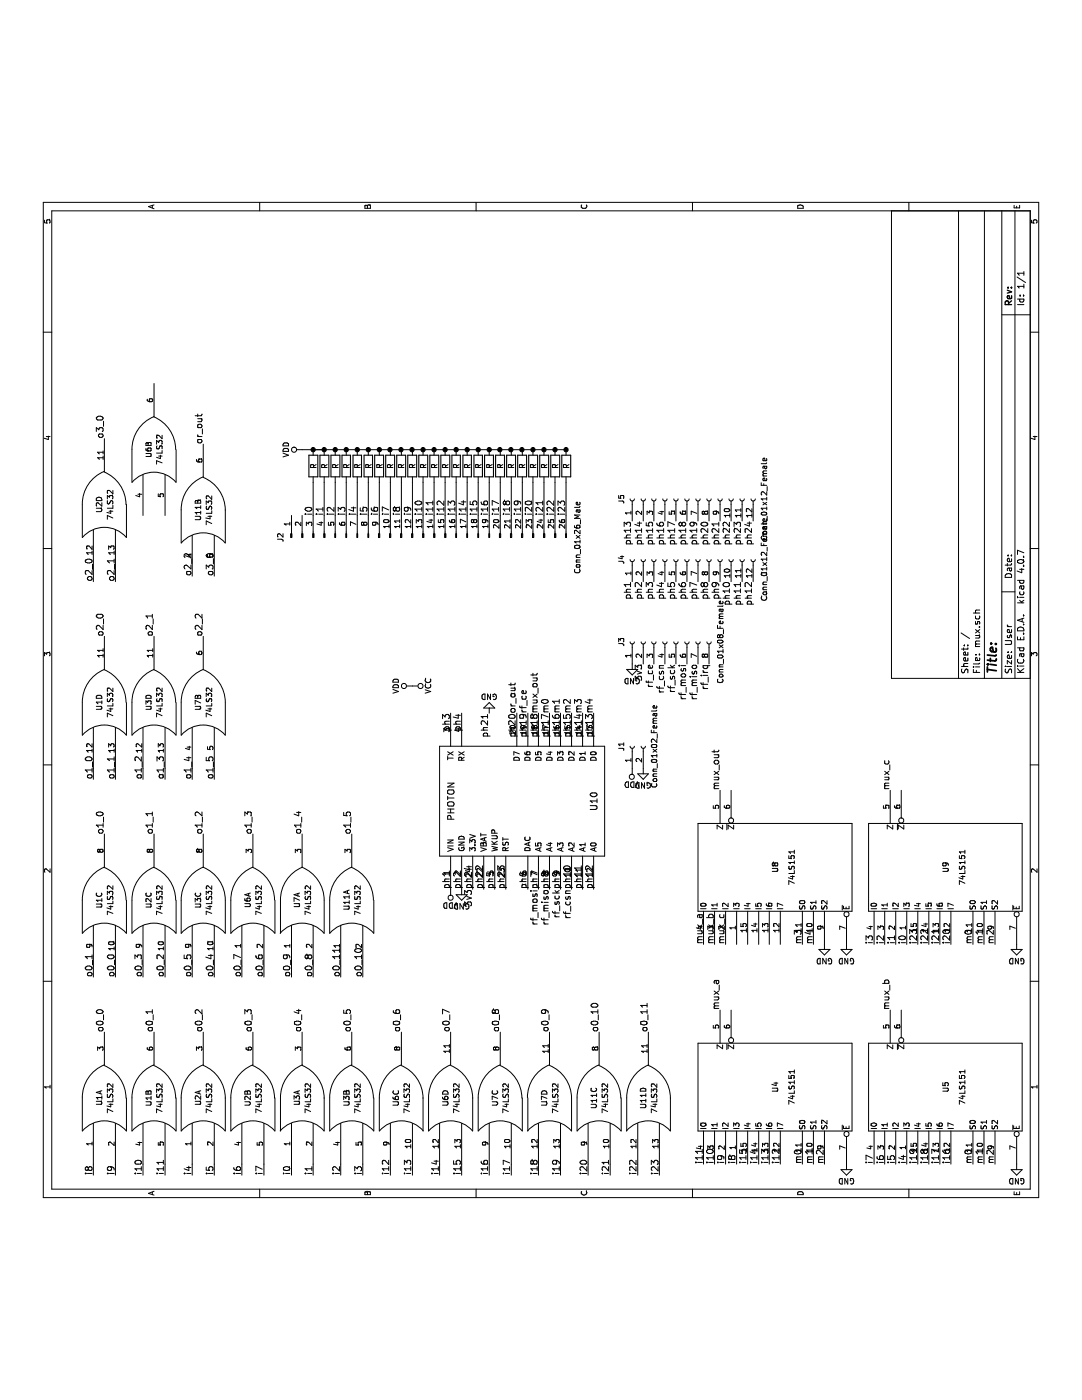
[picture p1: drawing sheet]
EESchema Schematic File Version 2
LIBS:power
LIBS:device
LIBS:switches
LIBS:relays
LIBS:motors
LIBS:transistors
LIBS:conn
LIBS:linear
LIBS:regul
LIBS:74xx
LIBS:cmos4000
LIBS:adc-dac
LIBS:memory
LIBS:xilinx
LIBS:microcontrollers
LIBS:dsp
LIBS:microchip
LIBS:analog_switches
LIBS:motorola
LIBS:texas
LIBS:intel
LIBS:audio
LIBS:interface
LIBS:digital-audio
LIBS:philips
LIBS:display
LIBS:cypress
LIBS:siliconi
LIBS:opto
LIBS:atmel
LIBS:contrib
LIBS:valves
LIBS:particle-boards
LIBS:mux-cache
EELAYER 25 0
EELAYER END
$Descr User 9843 9843
encoding utf-8
Sheet 1 1
Title ""
Date ""
Rev ""
Comp ""
Comment1 ""
Comment2 ""
Comment3 ""
Comment4 ""
$EndDescr
$Comp
L 74LS32 U1
U 1 1
P 1300 950
F 0 "U1" H 1300 1000 50  0000 C CNN
F 1 "74LS32" H 1300 900 50  0000 C CNN
F 2 "Housings_SOIC:SOIC-14_3.9x8.7mm_Pitch1.27mm" H 1300 950 50  0001 C CNN
F 3 "" H 1300 950 50  0001 C CNN
	1    1300 950 
	1    0    0    -1  
$EndComp
$Comp
L 74LS32 U1
U 2 1
P 1300 1400
F 0 "U1" H 1300 1450 50  0000 C CNN
F 1 "74LS32" H 1300 1350 50  0000 C CNN
F 2 "Housings_SOIC:SOIC-14_3.9x8.7mm_Pitch1.27mm" H 1300 1400 50  0001 C CNN
F 3 "" H 1300 1400 50  0001 C CNN
	2    1300 1400
	1    0    0    -1  
$EndComp
$Comp
L 74LS32 U2
U 1 1
P 1300 1850
F 0 "U2" H 1300 1900 50  0000 C CNN
F 1 "74LS32" H 1300 1800 50  0000 C CNN
F 2 "Housings_SOIC:SOIC-14_3.9x8.7mm_Pitch1.27mm" H 1300 1850 50  0001 C CNN
F 3 "" H 1300 1850 50  0001 C CNN
	1    1300 1850
	1    0    0    -1  
$EndComp
$Comp
L 74LS32 U2
U 2 1
P 1300 2300
F 0 "U2" H 1300 2350 50  0000 C CNN
F 1 "74LS32" H 1300 2250 50  0000 C CNN
F 2 "Housings_SOIC:SOIC-14_3.9x8.7mm_Pitch1.27mm" H 1300 2300 50  0001 C CNN
F 3 "" H 1300 2300 50  0001 C CNN
	2    1300 2300
	1    0    0    -1  
$EndComp
$Comp
L 74LS32 U3
U 1 1
P 1300 2750
F 0 "U3" H 1300 2800 50  0000 C CNN
F 1 "74LS32" H 1300 2700 50  0000 C CNN
F 2 "Housings_SOIC:SOIC-14_3.9x8.7mm_Pitch1.27mm" H 1300 2750 50  0001 C CNN
F 3 "" H 1300 2750 50  0001 C CNN
	1    1300 2750
	1    0    0    -1  
$EndComp
$Comp
L 74LS32 U3
U 2 1
P 1300 3200
F 0 "U3" H 1300 3250 50  0000 C CNN
F 1 "74LS32" H 1300 3150 50  0000 C CNN
F 2 "Housings_SOIC:SOIC-14_3.9x8.7mm_Pitch1.27mm" H 1300 3200 50  0001 C CNN
F 3 "" H 1300 3200 50  0001 C CNN
	2    1300 3200
	1    0    0    -1  
$EndComp
$Comp
L 74LS32 U6
U 3 1
P 1300 3650
F 0 "U6" H 1300 3700 50  0000 C CNN
F 1 "74LS32" H 1300 3600 50  0000 C CNN
F 2 "Housings_SOIC:SOIC-14_3.9x8.7mm_Pitch1.27mm" H 1300 3650 50  0001 C CNN
F 3 "" H 1300 3650 50  0001 C CNN
	3    1300 3650
	1    0    0    -1  
$EndComp
$Comp
L 74LS32 U6
U 4 1
P 1300 4100
F 0 "U6" H 1300 4150 50  0000 C CNN
F 1 "74LS32" H 1300 4050 50  0000 C CNN
F 2 "Housings_SOIC:SOIC-14_3.9x8.7mm_Pitch1.27mm" H 1300 4100 50  0001 C CNN
F 3 "" H 1300 4100 50  0001 C CNN
	4    1300 4100
	1    0    0    -1  
$EndComp
$Comp
L 74LS32 U7
U 3 1
P 1300 4550
F 0 "U7" H 1300 4600 50  0000 C CNN
F 1 "74LS32" H 1300 4500 50  0000 C CNN
F 2 "Housings_SOIC:SOIC-14_3.9x8.7mm_Pitch1.27mm" H 1300 4550 50  0001 C CNN
F 3 "" H 1300 4550 50  0001 C CNN
	3    1300 4550
	1    0    0    -1  
$EndComp
$Comp
L 74LS32 U7
U 4 1
P 1300 5000
F 0 "U7" H 1300 5050 50  0000 C CNN
F 1 "74LS32" H 1300 4950 50  0000 C CNN
F 2 "Housings_SOIC:SOIC-14_3.9x8.7mm_Pitch1.27mm" H 1300 5000 50  0001 C CNN
F 3 "" H 1300 5000 50  0001 C CNN
	4    1300 5000
	1    0    0    -1  
$EndComp
$Comp
L 74LS32 U11
U 3 1
P 1300 5450
F 0 "U11" H 1300 5500 50  0000 C CNN
F 1 "74LS32" H 1300 5400 50  0000 C CNN
F 2 "Housings_SOIC:SOIC-14_3.9x8.7mm_Pitch1.27mm" H 1300 5450 50  0001 C CNN
F 3 "" H 1300 5450 50  0001 C CNN
	3    1300 5450
	1    0    0    -1  
$EndComp
$Comp
L 74LS32 U11
U 4 1
P 1300 5900
F 0 "U11" H 1300 5950 50  0000 C CNN
F 1 "74LS32" H 1300 5850 50  0000 C CNN
F 2 "Housings_SOIC:SOIC-14_3.9x8.7mm_Pitch1.27mm" H 1300 5900 50  0001 C CNN
F 3 "" H 1300 5900 50  0001 C CNN
	4    1300 5900
	1    0    0    -1  
$EndComp
$Comp
L 74LS32 U1
U 3 1
P 3100 950
F 0 "U1" H 3100 1000 50  0000 C CNN
F 1 "74LS32" H 3100 900 50  0000 C CNN
F 2 "Housings_SOIC:SOIC-14_3.9x8.7mm_Pitch1.27mm" H 3100 950 50  0001 C CNN
F 3 "" H 3100 950 50  0001 C CNN
	3    3100 950 
	1    0    0    -1  
$EndComp
$Comp
L 74LS32 U2
U 3 1
P 3100 1400
F 0 "U2" H 3100 1450 50  0000 C CNN
F 1 "74LS32" H 3100 1350 50  0000 C CNN
F 2 "Housings_SOIC:SOIC-14_3.9x8.7mm_Pitch1.27mm" H 3100 1400 50  0001 C CNN
F 3 "" H 3100 1400 50  0001 C CNN
	3    3100 1400
	1    0    0    -1  
$EndComp
$Comp
L 74LS32 U3
U 3 1
P 3100 1850
F 0 "U3" H 3100 1900 50  0000 C CNN
F 1 "74LS32" H 3100 1800 50  0000 C CNN
F 2 "Housings_SOIC:SOIC-14_3.9x8.7mm_Pitch1.27mm" H 3100 1850 50  0001 C CNN
F 3 "" H 3100 1850 50  0001 C CNN
	3    3100 1850
	1    0    0    -1  
$EndComp
$Comp
L 74LS32 U6
U 1 1
P 3100 2300
F 0 "U6" H 3100 2350 50  0000 C CNN
F 1 "74LS32" H 3100 2250 50  0000 C CNN
F 2 "Housings_SOIC:SOIC-14_3.9x8.7mm_Pitch1.27mm" H 3100 2300 50  0001 C CNN
F 3 "" H 3100 2300 50  0001 C CNN
	1    3100 2300
	1    0    0    -1  
$EndComp
$Comp
L 74LS32 U7
U 1 1
P 3100 2750
F 0 "U7" H 3100 2800 50  0000 C CNN
F 1 "74LS32" H 3100 2700 50  0000 C CNN
F 2 "Housings_SOIC:SOIC-14_3.9x8.7mm_Pitch1.27mm" H 3100 2750 50  0001 C CNN
F 3 "" H 3100 2750 50  0001 C CNN
	1    3100 2750
	1    0    0    -1  
$EndComp
$Comp
L 74LS32 U11
U 1 1
P 3100 3200
F 0 "U11" H 3100 3250 50  0000 C CNN
F 1 "74LS32" H 3100 3150 50  0000 C CNN
F 2 "Housings_SOIC:SOIC-14_3.9x8.7mm_Pitch1.27mm" H 3100 3200 50  0001 C CNN
F 3 "" H 3100 3200 50  0001 C CNN
	1    3100 3200
	1    0    0    -1  
$EndComp
$Comp
L 74LS32 U1
U 4 1
P 4900 950
F 0 "U1" H 4900 1000 50  0000 C CNN
F 1 "74LS32" H 4900 900 50  0000 C CNN
F 2 "Housings_SOIC:SOIC-14_3.9x8.7mm_Pitch1.27mm" H 4900 950 50  0001 C CNN
F 3 "" H 4900 950 50  0001 C CNN
	4    4900 950 
	1    0    0    -1  
$EndComp
$Comp
L 74LS32 U3
U 4 1
P 4900 1400
F 0 "U3" H 4900 1450 50  0000 C CNN
F 1 "74LS32" H 4900 1350 50  0000 C CNN
F 2 "Housings_SOIC:SOIC-14_3.9x8.7mm_Pitch1.27mm" H 4900 1400 50  0001 C CNN
F 3 "" H 4900 1400 50  0001 C CNN
	4    4900 1400
	1    0    0    -1  
$EndComp
$Comp
L 74LS32 U7
U 2 1
P 4900 1850
F 0 "U7" H 4900 1900 50  0000 C CNN
F 1 "74LS32" H 4900 1800 50  0000 C CNN
F 2 "Housings_SOIC:SOIC-14_3.9x8.7mm_Pitch1.27mm" H 4900 1850 50  0001 C CNN
F 3 "" H 4900 1850 50  0001 C CNN
	2    4900 1850
	1    0    0    -1  
$EndComp
$Comp
L 74LS32 U2
U 4 1
P 6700 950
F 0 "U2" H 6700 1000 50  0000 C CNN
F 1 "74LS32" H 6700 900 50  0000 C CNN
F 2 "Housings_SOIC:SOIC-14_3.9x8.7mm_Pitch1.27mm" H 6700 950 50  0001 C CNN
F 3 "" H 6700 950 50  0001 C CNN
	4    6700 950 
	1    0    0    -1  
$EndComp
$Comp
L 74LS32 U6
U 2 1
P 7200 1400
F 0 "U6" H 7200 1450 50  0000 C CNN
F 1 "74LS32" H 7200 1350 50  0000 C CNN
F 2 "Housings_SOIC:SOIC-14_3.9x8.7mm_Pitch1.27mm" H 7200 1400 50  0001 C CNN
F 3 "" H 7200 1400 50  0001 C CNN
	2    7200 1400
	1    0    0    -1  
$EndComp
$Comp
L 74LS32 U11
U 2 1
P 6650 1850
F 0 "U11" H 6650 1900 50  0000 C CNN
F 1 "74LS32" H 6650 1800 50  0000 C CNN
F 2 "Housings_SOIC:SOIC-14_3.9x8.7mm_Pitch1.27mm" H 6650 1850 50  0001 C CNN
F 3 "" H 6650 1850 50  0001 C CNN
	2    6650 1850
	1    0    0    -1  
$EndComp
Text Label 600  850  0    60   ~ 0
i8
Text Label 600  1050 0    60   ~ 0
i9
Text Label 600  1300 0    60   ~ 0
i10
Text Label 600  1500 0    60   ~ 0
i11
Text Label 600  1750 0    60   ~ 0
i4
Text Label 600  1950 0    60   ~ 0
i5
Text Label 600  2200 0    60   ~ 0
i6
Text Label 600  2400 0    60   ~ 0
i7
Text Label 1900 950  0    60   ~ 0
o0_0
Text Label 1900 1400 0    60   ~ 0
o0_1
Text Label 1900 1850 0    60   ~ 0
o0_2
Text Label 1900 2300 0    60   ~ 0
o0_3
Text Label 600  2650 0    60   ~ 0
i0
Text Label 600  2850 0    60   ~ 0
i1
Text Label 600  3100 0    60   ~ 0
i2
Text Label 600  3300 0    60   ~ 0
i3
Text Label 600  3550 0    60   ~ 0
i12
Text Label 600  3750 0    60   ~ 0
i13
Text Label 600  4000 0    60   ~ 0
i14
Text Label 600  4200 0    60   ~ 0
i15
Text Label 1900 2750 0    60   ~ 0
o0_4
Text Label 1900 3200 0    60   ~ 0
o0_5
Text Label 1900 3650 0    60   ~ 0
o0_6
Text Label 1900 4100 0    60   ~ 0
o0_7
Text Label 600  4450 0    60   ~ 0
i16
Text Label 600  4650 0    60   ~ 0
i17
Text Label 600  4900 0    60   ~ 0
i18
Text Label 600  5100 0    60   ~ 0
i19
Text Label 600  5350 0    60   ~ 0
i20
Text Label 600  5550 0    60   ~ 0
i21
Text Label 600  5800 0    60   ~ 0
i22
Text Label 600  6000 0    60   ~ 0
i23
Text Label 1900 4550 0    60   ~ 0
o0_8
Text Label 1900 5000 0    60   ~ 0
o0_9
Text Label 1900 5450 0    60   ~ 0
o0_10
Text Label 1900 5900 0    60   ~ 0
o0_11
Text Label 2400 850  0    60   ~ 0
o0_1
Text Label 2400 1050 0    60   ~ 0
o0_0
Text Label 2400 1300 0    60   ~ 0
o0_3
Text Label 2400 1500 0    60   ~ 0
o0_2
Text Label 2400 1750 0    60   ~ 0
o0_5
Text Label 2400 1950 0    60   ~ 0
o0_4
Text Label 2400 2200 0    60   ~ 0
o0_7
Text Label 2400 2400 0    60   ~ 0
o0_6
Text Label 3700 950  0    60   ~ 0
o1_0
Text Label 3700 1400 0    60   ~ 0
o1_1
Text Label 3700 2300 0    60   ~ 0
o1_3
Text Label 2400 2650 0    60   ~ 0
o0_9
Text Label 2400 2850 0    60   ~ 0
o0_8
Text Label 2400 3100 0    60   ~ 0
o0_11
Text Label 2400 3300 0    60   ~ 0
o0_10
Text Label 4200 850  0    60   ~ 0
o1_0
Text Label 4200 1300 0    60   ~ 0
o1_2
Text Label 4200 1500 0    60   ~ 0
o1_3
Text Label 4200 1050 0    60   ~ 0
o1_1
Text Label 3700 2750 0    60   ~ 0
o1_4
Text Label 3700 3200 0    60   ~ 0
o1_5
Text Label 5500 950  0    60   ~ 0
o2_0
Text Label 5500 1400 0    60   ~ 0
o2_1
Text Label 4200 1750 0    60   ~ 0
o1_4
Text Label 4200 1950 0    60   ~ 0
o1_5
Text Label 6000 850  0    60   ~ 0
o2_0
Text Label 6000 1050 0    60   ~ 0
o2_1
Text Label 5500 1850 0    60   ~ 0
o2_2
Text Label 7300 950  0    60   ~ 0
o3_0
Text Label 6050 1750 0    60   ~ 0
o2_2
Text Label 6050 1950 0    60   ~ 0
o3_0
Text Label 7250 1850 0    60   ~ 0
or_out
$Comp
L Conn_01x26_Male J2
U 1 1
P 6400 3850
F 0 "J2" H 6400 5150 50  0000 C CNN
F 1 "Conn_01x26_Male" H 6400 2450 50  0000 C CNN
F 2 "Pin_Headers:Pin_Header_Straight_2x13_Pitch2.54mm" H 6400 3850 50  0001 C CNN
F 3 "" H 6400 3850 50  0001 C CNN
	1    6400 3850
	1    0    0    -1  
$EndComp
Text Label 6600 2850 0    60   ~ 0
i0
Text Label 6600 2950 0    60   ~ 0
i1
Text Label 6600 3050 0    60   ~ 0
i2
Text Label 6600 3150 0    60   ~ 0
i3
Text Label 6600 3250 0    60   ~ 0
i4
Text Label 6600 3350 0    60   ~ 0
i5
Text Label 6600 3450 0    60   ~ 0
i6
Text Label 6600 3550 0    60   ~ 0
i7
Text Label 6600 3650 0    60   ~ 0
i8
Text Label 6600 3750 0    60   ~ 0
i9
Text Label 6600 3850 0    60   ~ 0
i10
Text Label 6600 3950 0    60   ~ 0
i11
Text Label 6600 4050 0    60   ~ 0
i12
Text Label 6600 4150 0    60   ~ 0
i13
Text Label 6600 4250 0    60   ~ 0
i14
Text Label 6600 4350 0    60   ~ 0
i15
Text Label 6600 4450 0    60   ~ 0
i16
Text Label 6600 4550 0    60   ~ 0
i17
Text Label 6600 4650 0    60   ~ 0
i18
Text Label 6600 4750 0    60   ~ 0
i19
Text Label 6600 4850 0    60   ~ 0
i20
Text Label 6600 4950 0    60   ~ 0
i21
Text Label 6600 5050 0    60   ~ 0
i22
Text Label 6600 5150 0    60   ~ 0
i23
$Comp
L R R1
U 1 1
P 7050 2850
F 0 "R1" V 7130 2850 50  0001 C CNN
F 1 "R" V 7050 2850 50  0000 C CNN
F 2 "Resistors_SMD:R_1206" V 6980 2850 50  0001 C CNN
F 3 "" H 7050 2850 50  0001 C CNN
	1    7050 2850
	0    1    1    0   
$EndComp
$Comp
L R R2
U 1 1
P 7050 2950
F 0 "R2" V 7130 2950 50  0001 C CNN
F 1 "R" V 7050 2950 50  0000 C CNN
F 2 "Resistors_SMD:R_1206" V 6980 2950 50  0001 C CNN
F 3 "" H 7050 2950 50  0001 C CNN
	1    7050 2950
	0    1    1    0   
$EndComp
$Comp
L R R3
U 1 1
P 7050 3050
F 0 "R3" V 7130 3050 50  0001 C CNN
F 1 "R" V 7050 3050 50  0000 C CNN
F 2 "Resistors_SMD:R_1206" V 6980 3050 50  0001 C CNN
F 3 "" H 7050 3050 50  0001 C CNN
	1    7050 3050
	0    1    1    0   
$EndComp
$Comp
L R R4
U 1 1
P 7050 3150
F 0 "R4" V 7130 3150 50  0001 C CNN
F 1 "R" V 7050 3150 50  0000 C CNN
F 2 "Resistors_SMD:R_1206" V 6980 3150 50  0001 C CNN
F 3 "" H 7050 3150 50  0001 C CNN
	1    7050 3150
	0    1    1    0   
$EndComp
$Comp
L R R5
U 1 1
P 7050 3250
F 0 "R5" V 7130 3250 50  0001 C CNN
F 1 "R" V 7050 3250 50  0000 C CNN
F 2 "Resistors_SMD:R_1206" V 6980 3250 50  0001 C CNN
F 3 "" H 7050 3250 50  0001 C CNN
	1    7050 3250
	0    1    1    0   
$EndComp
$Comp
L R R6
U 1 1
P 7050 3350
F 0 "R6" V 7130 3350 50  0001 C CNN
F 1 "R" V 7050 3350 50  0000 C CNN
F 2 "Resistors_SMD:R_1206" V 6980 3350 50  0001 C CNN
F 3 "" H 7050 3350 50  0001 C CNN
	1    7050 3350
	0    1    1    0   
$EndComp
$Comp
L R R7
U 1 1
P 7050 3450
F 0 "R7" V 7130 3450 50  0001 C CNN
F 1 "R" V 7050 3450 50  0000 C CNN
F 2 "Resistors_SMD:R_1206" V 6980 3450 50  0001 C CNN
F 3 "" H 7050 3450 50  0001 C CNN
	1    7050 3450
	0    1    1    0   
$EndComp
$Comp
L R R8
U 1 1
P 7050 3550
F 0 "R8" V 7130 3550 50  0001 C CNN
F 1 "R" V 7050 3550 50  0000 C CNN
F 2 "Resistors_SMD:R_1206" V 6980 3550 50  0001 C CNN
F 3 "" H 7050 3550 50  0001 C CNN
	1    7050 3550
	0    1    1    0   
$EndComp
$Comp
L R R9
U 1 1
P 7050 3650
F 0 "R9" V 7130 3650 50  0001 C CNN
F 1 "R" V 7050 3650 50  0000 C CNN
F 2 "Resistors_SMD:R_1206" V 6980 3650 50  0001 C CNN
F 3 "" H 7050 3650 50  0001 C CNN
	1    7050 3650
	0    1    1    0   
$EndComp
$Comp
L R R10
U 1 1
P 7050 3750
F 0 "R10" V 7130 3750 50  0001 C CNN
F 1 "R" V 7050 3750 50  0000 C CNN
F 2 "Resistors_SMD:R_1206" V 6980 3750 50  0001 C CNN
F 3 "" H 7050 3750 50  0001 C CNN
	1    7050 3750
	0    1    1    0   
$EndComp
$Comp
L R R11
U 1 1
P 7050 3850
F 0 "R11" V 7130 3850 50  0001 C CNN
F 1 "R" V 7050 3850 50  0000 C CNN
F 2 "Resistors_SMD:R_1206" V 6980 3850 50  0001 C CNN
F 3 "" H 7050 3850 50  0001 C CNN
	1    7050 3850
	0    1    1    0   
$EndComp
$Comp
L R R12
U 1 1
P 7050 3950
F 0 "R12" V 7130 3950 50  0001 C CNN
F 1 "R" V 7050 3950 50  0000 C CNN
F 2 "Resistors_SMD:R_1206" V 6980 3950 50  0001 C CNN
F 3 "" H 7050 3950 50  0001 C CNN
	1    7050 3950
	0    1    1    0   
$EndComp
$Comp
L R R13
U 1 1
P 7050 4050
F 0 "R13" V 7130 4050 50  0001 C CNN
F 1 "R" V 7050 4050 50  0000 C CNN
F 2 "Resistors_SMD:R_1206" V 6980 4050 50  0001 C CNN
F 3 "" H 7050 4050 50  0001 C CNN
	1    7050 4050
	0    1    1    0   
$EndComp
$Comp
L R R14
U 1 1
P 7050 4150
F 0 "R14" V 7130 4150 50  0001 C CNN
F 1 "R" V 7050 4150 50  0000 C CNN
F 2 "Resistors_SMD:R_1206" V 6980 4150 50  0001 C CNN
F 3 "" H 7050 4150 50  0001 C CNN
	1    7050 4150
	0    1    1    0   
$EndComp
$Comp
L R R15
U 1 1
P 7050 4250
F 0 "R15" V 7130 4250 50  0001 C CNN
F 1 "R" V 7050 4250 50  0000 C CNN
F 2 "Resistors_SMD:R_1206" V 6980 4250 50  0001 C CNN
F 3 "" H 7050 4250 50  0001 C CNN
	1    7050 4250
	0    1    1    0   
$EndComp
$Comp
L R R16
U 1 1
P 7050 4350
F 0 "R16" V 7130 4350 50  0001 C CNN
F 1 "R" V 7050 4350 50  0000 C CNN
F 2 "Resistors_SMD:R_1206" V 6980 4350 50  0001 C CNN
F 3 "" H 7050 4350 50  0001 C CNN
	1    7050 4350
	0    1    1    0   
$EndComp
$Comp
L R R17
U 1 1
P 7050 4450
F 0 "R17" V 7130 4450 50  0001 C CNN
F 1 "R" V 7050 4450 50  0000 C CNN
F 2 "Resistors_SMD:R_1206" V 6980 4450 50  0001 C CNN
F 3 "" H 7050 4450 50  0001 C CNN
	1    7050 4450
	0    1    1    0   
$EndComp
$Comp
L R R18
U 1 1
P 7050 4550
F 0 "R18" V 7130 4550 50  0001 C CNN
F 1 "R" V 7050 4550 50  0000 C CNN
F 2 "Resistors_SMD:R_1206" V 6980 4550 50  0001 C CNN
F 3 "" H 7050 4550 50  0001 C CNN
	1    7050 4550
	0    1    1    0   
$EndComp
$Comp
L R R19
U 1 1
P 7050 4650
F 0 "R19" V 7130 4650 50  0001 C CNN
F 1 "R" V 7050 4650 50  0000 C CNN
F 2 "Resistors_SMD:R_1206" V 6980 4650 50  0001 C CNN
F 3 "" H 7050 4650 50  0001 C CNN
	1    7050 4650
	0    1    1    0   
$EndComp
$Comp
L R R20
U 1 1
P 7050 4750
F 0 "R20" V 7130 4750 50  0001 C CNN
F 1 "R" V 7050 4750 50  0000 C CNN
F 2 "Resistors_SMD:R_1206" V 6980 4750 50  0001 C CNN
F 3 "" H 7050 4750 50  0001 C CNN
	1    7050 4750
	0    1    1    0   
$EndComp
$Comp
L R R21
U 1 1
P 7050 4850
F 0 "R21" V 7130 4850 50  0001 C CNN
F 1 "R" V 7050 4850 50  0000 C CNN
F 2 "Resistors_SMD:R_1206" V 6980 4850 50  0001 C CNN
F 3 "" H 7050 4850 50  0001 C CNN
	1    7050 4850
	0    1    1    0   
$EndComp
$Comp
L R R22
U 1 1
P 7050 4950
F 0 "R22" V 7130 4950 50  0001 C CNN
F 1 "R" V 7050 4950 50  0000 C CNN
F 2 "Resistors_SMD:R_1206" V 6980 4950 50  0001 C CNN
F 3 "" H 7050 4950 50  0001 C CNN
	1    7050 4950
	0    1    1    0   
$EndComp
$Comp
L R R24
U 1 1
P 7050 5150
F 0 "R24" V 7130 5150 50  0001 C CNN
F 1 "R" V 7050 5150 50  0000 C CNN
F 2 "Resistors_SMD:R_1206" V 6980 5150 50  0001 C CNN
F 3 "" H 7050 5150 50  0001 C CNN
	1    7050 5150
	0    1    1    0   
$EndComp
$Comp
L R R23
U 1 1
P 7050 5050
F 0 "R23" V 7130 5050 50  0001 C CNN
F 1 "R" V 7050 5050 50  0000 C CNN
F 2 "Resistors_SMD:R_1206" V 6980 5050 50  0001 C CNN
F 3 "" H 7050 5050 50  0001 C CNN
	1    7050 5050
	0    1    1    0   
$EndComp
$Comp
L VDD #PWR01
U 1 1
P 7200 2750
F 0 "#PWR01" H 7200 2600 50  0001 C CNN
F 1 "VDD" H 7200 2900 50  0000 C CNN
F 2 "" H 7200 2750 50  0001 C CNN
F 3 "" H 7200 2750 50  0001 C CNN
	1    7200 2750
	1    0    0    -1  
$EndComp
$Comp
L 74LS151 U4
U 1 1
P 1400 7050
F 0 "U4" H 1400 7050 50  0000 C CNN
F 1 "74LS151" H 1400 6900 50  0000 C CNN
F 2 "Housings_SOIC:SOIC-16_3.9x9.9mm_Pitch1.27mm" H 1400 7050 50  0001 C CNN
F 3 "" H 1400 7050 50  0001 C CNN
	1    1400 7050
	1    0    0    -1  
$EndComp
$Comp
L 74LS151 U5
U 1 1
P 1400 8600
F 0 "U5" H 1400 8600 50  0000 C CNN
F 1 "74LS151" H 1400 8450 50  0000 C CNN
F 2 "Housings_SOIC:SOIC-16_3.9x9.9mm_Pitch1.27mm" H 1400 8600 50  0001 C CNN
F 3 "" H 1400 8600 50  0001 C CNN
	1    1400 8600
	1    0    0    -1  
$EndComp
$Comp
L 74LS151 U9
U 1 1
P 3400 8600
F 0 "U9" H 3400 8600 50  0000 C CNN
F 1 "74LS151" H 3400 8450 50  0000 C CNN
F 2 "Housings_SOIC:SOIC-16_3.9x9.9mm_Pitch1.27mm" H 3400 8600 50  0001 C CNN
F 3 "" H 3400 8600 50  0001 C CNN
	1    3400 8600
	1    0    0    -1  
$EndComp
$Comp
L 74LS151 U8
U 1 1
P 3400 7050
F 0 "U8" H 3400 7050 50  0000 C CNN
F 1 "74LS151" H 3400 6900 50  0000 C CNN
F 2 "Housings_SOIC:SOIC-16_3.9x9.9mm_Pitch1.27mm" H 3400 7050 50  0001 C CNN
F 3 "" H 3400 7050 50  0001 C CNN
	1    3400 7050
	1    0    0    -1  
$EndComp
Text Label 700  6400 0    60   ~ 0
i11
Text Label 700  6500 0    60   ~ 0
i10
Text Label 700  6600 0    60   ~ 0
i9
Text Label 700  6700 0    60   ~ 0
i8
Text Label 700  7300 0    60   ~ 0
m0
Text Label 700  7400 0    60   ~ 0
m1
Text Label 700  7500 0    60   ~ 0
m2
$Comp
L GND #PWR02
U 1 1
P 700 7700
F 0 "#PWR02" H 700 7450 50  0001 C CNN
F 1 "GND" H 700 7550 50  0000 C CNN
F 2 "" H 700 7700 50  0001 C CNN
F 3 "" H 700 7700 50  0001 C CNN
	1    700  7700
	0    1    1    0   
$EndComp
Text Label 2100 6550 0    60   ~ 0
mux_a
Text Label 700  8250 0    60   ~ 0
i4
Text Label 700  8350 0    60   ~ 0
i19
Text Label 700  8450 0    60   ~ 0
i18
Text Label 700  8550 0    60   ~ 0
i17
Text Label 700  8650 0    60   ~ 0
i16
Text Label 700  8850 0    60   ~ 0
m0
Text Label 700  8950 0    60   ~ 0
m1
Text Label 700  9050 0    60   ~ 0
m2
$Comp
L GND #PWR03
U 1 1
P 700 9250
F 0 "#PWR03" H 700 9000 50  0001 C CNN
F 1 "GND" H 700 9100 50  0000 C CNN
F 2 "" H 700 9250 50  0001 C CNN
F 3 "" H 700 9250 50  0001 C CNN
	1    700  9250
	0    1    1    0   
$EndComp
Text Label 2700 7950 0    60   ~ 0
i3
Text Label 2700 8050 0    60   ~ 0
i2
Text Label 2700 8150 0    60   ~ 0
i1
Text Label 2700 8250 0    60   ~ 0
i0
Text Label 700  7100 0    60   ~ 0
i12
Text Label 700  7000 0    60   ~ 0
i13
Text Label 700  6900 0    60   ~ 0
i14
Text Label 700  6800 0    60   ~ 0
i15
Text Label 2700 8850 0    60   ~ 0
m0
Text Label 2700 8950 0    60   ~ 0
m1
Text Label 2700 9050 0    60   ~ 0
m2
$Comp
L GND #PWR04
U 1 1
P 2700 9250
F 0 "#PWR04" H 2700 9000 50  0001 C CNN
F 1 "GND" H 2700 9100 50  0000 C CNN
F 2 "" H 2700 9250 50  0001 C CNN
F 3 "" H 2700 9250 50  0001 C CNN
	1    2700 9250
	0    1    1    0   
$EndComp
Text Label 2100 8100 0    60   ~ 0
mux_b
Text Label 4100 8100 0    60   ~ 0
mux_c
Text Label 2700 6400 0    60   ~ 0
mux_a
Text Label 2700 6500 0    60   ~ 0
mux_b
Text Label 2700 6600 0    60   ~ 0
mux_c
Text Label 4100 6550 0    60   ~ 0
mux_out
Text Label 2700 7300 0    60   ~ 0
m3
Text Label 2700 7400 0    60   ~ 0
m4
$Comp
L PHOTON U10
U 1 1
P 4000 4800
F 0 "U10" H 4000 4200 60  0000 C CNN
F 1 "PHOTON" H 4000 5500 60  0000 C CNN
F 2 "particle-boards:PHOTON" H 4000 4900 60  0001 C CNN
F 3 "" H 4000 4900 60  0000 C CNN
	1    4000 4800
	1    0    0    -1  
$EndComp
Text Label 4800 5000 0    60   ~ 0
m0
Text Label 4800 5100 0    60   ~ 0
m1
Text Label 4800 5200 0    60   ~ 0
m2
Text Label 4800 5300 0    60   ~ 0
m3
Text Label 4800 5400 0    60   ~ 0
m4
Text Label 4800 4700 0    60   ~ 0
or_out
Text Label 4800 4900 0    60   ~ 0
mux_out
$Comp
L Conn_01x02_Female J1
U 1 1
P 4500 5750
F 0 "J1" H 4500 5850 50  0000 C CNN
F 1 "Conn_01x02_Female" H 4500 5550 50  0000 C CNN
F 2 "Pin_Headers:Pin_Header_Straight_1x02_Pitch2.54mm" H 4500 5750 50  0001 C CNN
F 3 "" H 4500 5750 50  0001 C CNN
	1    4500 5750
	1    0    0    -1  
$EndComp
$Comp
L VDD #PWR05
U 1 1
P 4300 5750
F 0 "#PWR05" H 4300 5600 50  0001 C CNN
F 1 "VDD" H 4300 5900 50  0000 C CNN
F 2 "" H 4300 5750 50  0001 C CNN
F 3 "" H 4300 5750 50  0001 C CNN
	1    4300 5750
	0    -1   -1   0   
$EndComp
$Comp
L GND #PWR06
U 1 1
P 4300 5850
F 0 "#PWR06" H 4300 5600 50  0001 C CNN
F 1 "GND" H 4300 5700 50  0000 C CNN
F 2 "" H 4300 5850 50  0001 C CNN
F 3 "" H 4300 5850 50  0001 C CNN
	1    4300 5850
	0    1    1    0   
$EndComp
$Comp
L GND #PWR07
U 1 1
P 2700 7500
F 0 "#PWR07" H 2700 7250 50  0001 C CNN
F 1 "GND" H 2700 7350 50  0000 C CNN
F 2 "" H 2700 7500 50  0001 C CNN
F 3 "" H 2700 7500 50  0001 C CNN
	1    2700 7500
	0    1    1    0   
$EndComp
$Comp
L GND #PWR08
U 1 1
P 2700 7700
F 0 "#PWR08" H 2700 7450 50  0001 C CNN
F 1 "GND" H 2700 7550 50  0000 C CNN
F 2 "" H 2700 7700 50  0001 C CNN
F 3 "" H 2700 7700 50  0001 C CNN
	1    2700 7700
	0    1    1    0   
$EndComp
Text Label 3700 1850 0    60   ~ 0
o1_2
Wire Wire Line
	600  850  700  850 
Wire Wire Line
	600  1050 700  1050
Wire Wire Line
	600  1300 700  1300
Wire Wire Line
	600  1500 700  1500
Wire Wire Line
	600  1750 700  1750
Wire Wire Line
	600  1950 700  1950
Wire Wire Line
	600  2200 700  2200
Wire Wire Line
	600  2400 700  2400
Wire Wire Line
	600  2650 700  2650
Wire Wire Line
	600  2850 700  2850
Wire Wire Line
	600  3100 700  3100
Wire Wire Line
	600  3300 700  3300
Wire Wire Line
	600  3550 700  3550
Wire Wire Line
	600  3750 700  3750
Wire Wire Line
	600  4000 700  4000
Wire Wire Line
	600  4200 700  4200
Wire Wire Line
	600  4450 700  4450
Wire Wire Line
	600  4650 700  4650
Wire Wire Line
	600  4900 700  4900
Wire Wire Line
	600  5100 700  5100
Wire Wire Line
	600  5350 700  5350
Wire Wire Line
	600  5550 700  5550
Wire Wire Line
	600  5800 700  5800
Wire Wire Line
	600  6000 700  6000
Wire Wire Line
	2400 850  2500 850 
Wire Wire Line
	2400 1050 2500 1050
Wire Wire Line
	2400 1300 2500 1300
Wire Wire Line
	2400 1500 2500 1500
Wire Wire Line
	2400 1750 2500 1750
Wire Wire Line
	2400 1950 2500 1950
Wire Wire Line
	2400 2200 2500 2200
Wire Wire Line
	2400 2400 2500 2400
Wire Wire Line
	2400 2650 2500 2650
Wire Wire Line
	2400 2850 2500 2850
Wire Wire Line
	2400 3100 2500 3100
Wire Wire Line
	2400 3300 2500 3300
Wire Wire Line
	4200 850  4300 850 
Wire Wire Line
	4200 1050 4300 1050
Wire Wire Line
	4200 1300 4300 1300
Wire Wire Line
	4200 1500 4300 1500
Wire Wire Line
	4200 1750 4300 1750
Wire Wire Line
	6000 850  6100 850 
Wire Wire Line
	6000 1050 6100 1050
Wire Wire Line
	4200 1950 4300 1950
Wire Wire Line
	6900 5050 6600 5050
Wire Wire Line
	6600 5150 6900 5150
Wire Wire Line
	6900 4950 6600 4950
Wire Wire Line
	6600 4850 6900 4850
Wire Wire Line
	6900 4750 6600 4750
Wire Wire Line
	6600 4650 6900 4650
Wire Wire Line
	6900 4550 6600 4550
Wire Wire Line
	6600 4450 6900 4450
Wire Wire Line
	6900 4350 6600 4350
Wire Wire Line
	6600 4250 6900 4250
Wire Wire Line
	6900 4150 6600 4150
Wire Wire Line
	6600 4050 6900 4050
Wire Wire Line
	6900 3950 6600 3950
Wire Wire Line
	6600 3850 6900 3850
Wire Wire Line
	6900 3750 6600 3750
Wire Wire Line
	6600 3650 6900 3650
Wire Wire Line
	6900 3550 6600 3550
Wire Wire Line
	6600 3450 6900 3450
Wire Wire Line
	6900 3350 6600 3350
Wire Wire Line
	6600 3250 6900 3250
Wire Wire Line
	6900 3150 6600 3150
Wire Wire Line
	6600 3050 6900 3050
Wire Wire Line
	6900 2950 6600 2950
Wire Wire Line
	6600 2850 6900 2850
Wire Wire Line
	7200 2750 7200 2950
Connection ~ 7200 2850
Connection ~ 7200 3050
Connection ~ 7200 3150
Connection ~ 7200 2950
Connection ~ 7200 3250
Connection ~ 7200 3350
Connection ~ 7200 3450
Connection ~ 7200 3550
Connection ~ 7200 3650
Connection ~ 7200 3750
Connection ~ 7200 3850
Connection ~ 7200 3950
Connection ~ 7200 4050
Connection ~ 7200 4150
Connection ~ 7200 4250
Connection ~ 7200 4350
Connection ~ 7200 4450
Connection ~ 7200 4550
Connection ~ 7200 4650
Connection ~ 7200 4750
Connection ~ 7200 4850
Connection ~ 7200 4950
Connection ~ 7200 5050
Connection ~ 7200 5150
Wire Wire Line
	7200 5150 7200 2850
Text Label 3200 4100 0    60   ~ 0
ph1
Text Label 3200 4200 0    60   ~ 0
ph2
Text Label 4800 4100 2    60   ~ 0
ph3
Text Label 4800 4200 2    60   ~ 0
ph4
Text Label 3200 4500 0    60   ~ 0
ph5
Text Label 3200 4300 0    60   ~ 0
ph24
Text Label 3200 4400 0    60   ~ 0
ph22
Text Label 3200 4600 0    60   ~ 0
ph23
Text Label 3200 4800 0    60   ~ 0
ph6
Text Label 3200 4900 0    60   ~ 0
ph7
Text Label 3200 5000 0    60   ~ 0
ph8
Text Label 3200 5100 0    60   ~ 0
ph9
Text Label 3200 5200 0    60   ~ 0
ph10
Text Label 3200 5300 0    60   ~ 0
ph11
Text Label 3200 5400 0    60   ~ 0
ph12
Text Label 4800 4700 2    60   ~ 0
ph20
Text Label 4800 4800 2    60   ~ 0
ph19
Text Label 4800 4900 2    60   ~ 0
ph18
Text Label 4800 5000 2    60   ~ 0
ph17
Text Label 4800 5100 2    60   ~ 0
ph16
Text Label 4800 5200 2    60   ~ 0
ph15
Text Label 4800 5300 2    60   ~ 0
ph14
Text Label 4800 5400 2    60   ~ 0
ph13
$Comp
L VDD #PWR09
U 1 1
P 3200 4100
F 0 "#PWR09" H 3200 3950 50  0001 C CNN
F 1 "VDD" H 3200 4250 50  0000 C CNN
F 2 "" H 3200 4100 50  0001 C CNN
F 3 "" H 3200 4100 50  0001 C CNN
	1    3200 4100
	0    -1   -1   0   
$EndComp
$Comp
L GND #PWR010
U 1 1
P 3200 4200
F 0 "#PWR010" H 3200 3950 50  0001 C CNN
F 1 "GND" H 3200 4050 50  0000 C CNN
F 2 "" H 3200 4200 50  0001 C CNN
F 3 "" H 3200 4200 50  0001 C CNN
	1    3200 4200
	0    1    1    0   
$EndComp
$Comp
L Conn_01x08_Female J3
U 1 1
P 5450 6050
F 0 "J3" H 5450 6450 50  0000 C CNN
F 1 "Conn_01x08_Female" H 5450 5550 50  0000 C CNN
F 2 "Pin_Headers:Pin_Header_Straight_2x04_Pitch2.54mm" H 5450 6050 50  0001 C CNN
F 3 "" H 5450 6050 50  0001 C CNN
	1    5450 6050
	1    0    0    -1  
$EndComp
Text Label 3200 4900 2    60   ~ 0
rf_mosi
Text Label 3200 5000 2    60   ~ 0
rf_miso
Text Label 3200 5100 2    60   ~ 0
rf_sck
Text Label 3200 5200 2    60   ~ 0
rf_csn
Text Label 4800 4800 0    60   ~ 0
rf_ce
Text Label 3200 4300 2    60   ~ 0
3v3
$Comp
L GND #PWR011
U 1 1
P 5250 5750
F 0 "#PWR011" H 5250 5500 50  0001 C CNN
F 1 "GND" H 5250 5600 50  0000 C CNN
F 2 "" H 5250 5750 50  0001 C CNN
F 3 "" H 5250 5750 50  0001 C CNN
	1    5250 5750
	0    1    1    0   
$EndComp
Text Label 5250 5850 2    60   ~ 0
3v3
Text Label 5250 5950 2    60   ~ 0
rf_ce
Text Label 5250 6050 2    60   ~ 0
rf_csn
Text Label 5250 6150 2    60   ~ 0
rf_sck
Text Label 5250 6250 2    60   ~ 0
rf_mosi
Text Label 5250 6350 2    60   ~ 0
rf_miso
Text Label 5250 6450 2    60   ~ 0
rf_irq
$Comp
L Conn_01x12_Female J4
U 1 1
P 6200 6250
F 0 "J4" H 6200 6850 50  0000 C CNN
F 1 "Conn_01x12_Female" H 6200 5550 50  0000 C CNN
F 2 "Pin_Headers:Pin_Header_Straight_1x12_Pitch2.54mm" H 6200 6250 50  0001 C CNN
F 3 "" H 6200 6250 50  0001 C CNN
	1    6200 6250
	1    0    0    -1  
$EndComp
$Comp
L Conn_01x12_Female J5
U 1 1
P 6750 6250
F 0 "J5" H 6750 6850 50  0000 C CNN
F 1 "Conn_01x12_Female" H 6750 5550 50  0000 C CNN
F 2 "Pin_Headers:Pin_Header_Straight_1x12_Pitch2.54mm" H 6750 6250 50  0001 C CNN
F 3 "" H 6750 6250 50  0001 C CNN
	1    6750 6250
	1    0    0    -1  
$EndComp
Text Label 6000 5750 2    60   ~ 0
ph1
Text Label 6000 5850 2    60   ~ 0
ph2
Text Label 6000 5950 2    60   ~ 0
ph3
Text Label 6000 6050 2    60   ~ 0
ph4
Text Label 6000 6150 2    60   ~ 0
ph5
Text Label 6000 6250 2    60   ~ 0
ph6
Text Label 6000 6350 2    60   ~ 0
ph7
Text Label 6000 6450 2    60   ~ 0
ph8
Text Label 6000 6550 2    60   ~ 0
ph9
Text Label 6000 6650 2    60   ~ 0
ph10
Text Label 6000 6750 2    60   ~ 0
ph11
Text Label 6000 6850 2    60   ~ 0
ph12
Text Label 6550 5750 2    60   ~ 0
ph13
Text Label 6550 5850 2    60   ~ 0
ph14
Text Label 6550 5950 2    60   ~ 0
ph15
Text Label 6550 6050 2    60   ~ 0
ph16
Text Label 6550 6150 2    60   ~ 0
ph17
Text Label 6550 6250 2    60   ~ 0
ph18
Text Label 6550 6350 2    60   ~ 0
ph19
Text Label 6550 6450 2    60   ~ 0
ph20
Text Label 6550 6550 2    60   ~ 0
ph21
Text Label 6550 6650 2    60   ~ 0
ph22
Text Label 6550 6750 2    60   ~ 0
ph23
Text Label 6550 6850 2    60   ~ 0
ph24
$Comp
L VDD #PWR012
U 1 1
P 5050 3750
F 0 "#PWR012" H 5050 3600 50  0001 C CNN
F 1 "VDD" H 5050 3900 50  0000 C CNN
F 2 "" H 5050 3750 50  0001 C CNN
F 3 "" H 5050 3750 50  0001 C CNN
	1    5050 3750
	1    0    0    -1  
$EndComp
$Comp
L VCC #PWR013
U 1 1
P 5050 3750
F 0 "#PWR013" H 5050 3600 50  0001 C CNN
F 1 "VCC" H 5050 3900 50  0000 C CNN
F 2 "" H 5050 3750 50  0001 C CNN
F 3 "" H 5050 3750 50  0001 C CNN
	1    5050 3750
	-1   0    0    1   
$EndComp
Text Label 700  7950 0    60   ~ 0
i7
Text Label 700  8050 0    60   ~ 0
i6
Text Label 700  8150 0    60   ~ 0
i5
Text Label 2700 8350 0    60   ~ 0
i23
Text Label 2700 8450 0    60   ~ 0
i22
Text Label 2700 8550 0    60   ~ 0
i21
Text Label 2700 8650 0    60   ~ 0
i20
Text Label 4800 4450 2    60   ~ 0
ph21
$Comp
L GND #PWR014
U 1 1
P 4800 4450
F 0 "#PWR014" H 4800 4200 50  0001 C CNN
F 1 "GND" H 4800 4300 50  0000 C CNN
F 2 "" H 4800 4450 50  0001 C CNN
F 3 "" H 4800 4450 50  0001 C CNN
	1    4800 4450
	0    -1   -1   0   
$EndComp
$EndSCHEMATC
